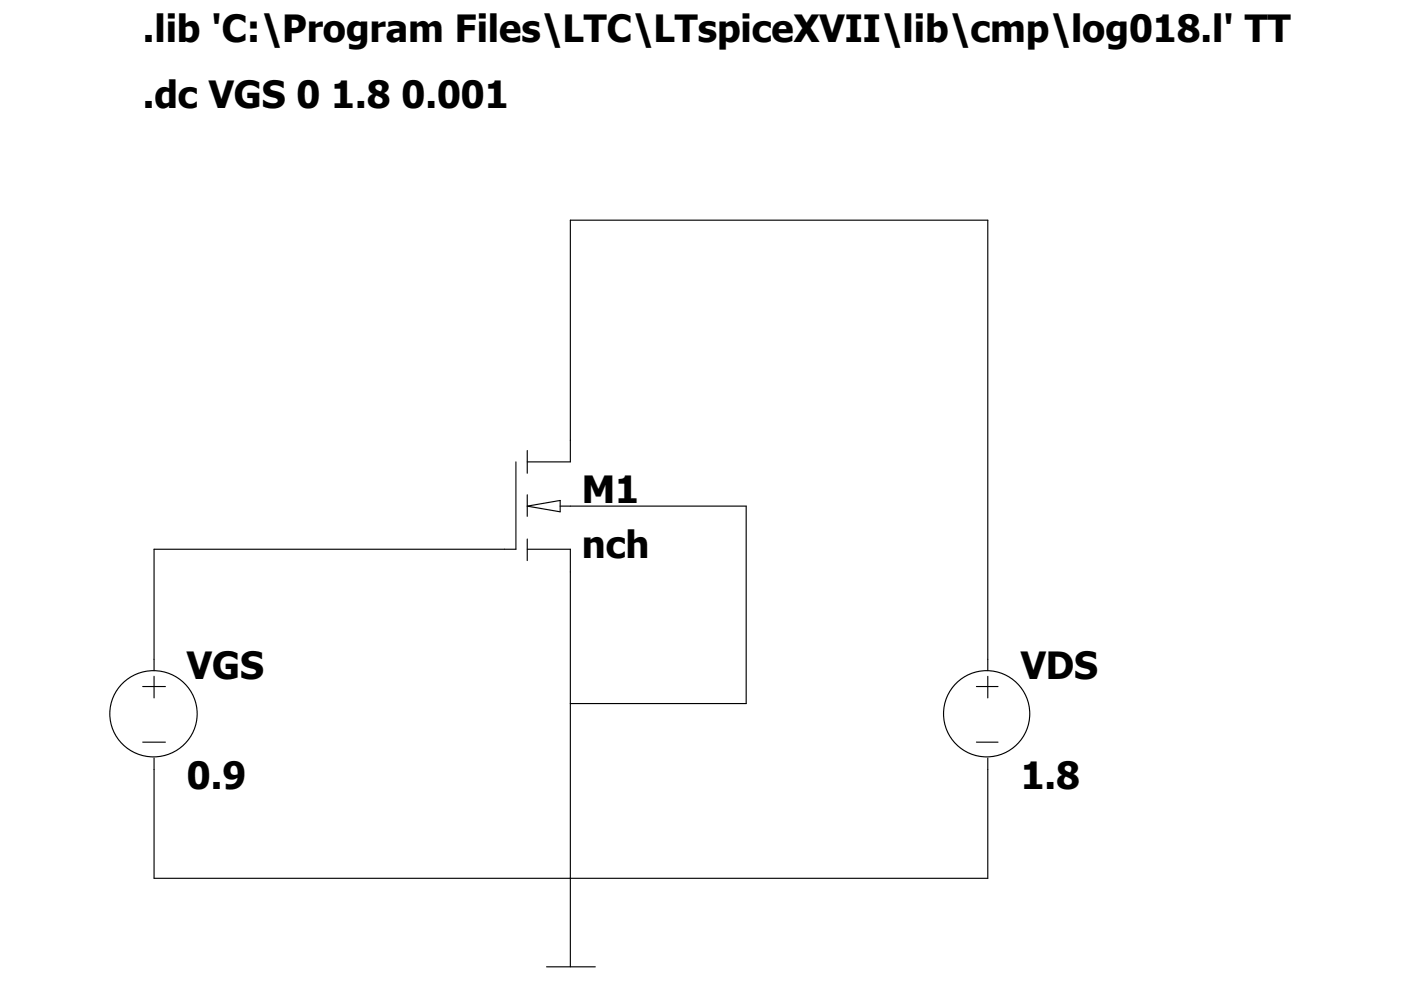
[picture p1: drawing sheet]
Version 4
SHEET 1 880 740
WIRE 256 128 -48 128
WIRE -48 288 -48 128
WIRE 80 336 -48 336
WIRE -96 368 -352 368
WIRE -352 448 -352 368
WIRE 256 448 256 128
WIRE -48 480 -48 384
WIRE 80 480 80 336
WIRE 80 480 -48 480
WIRE -352 608 -352 528
WIRE -48 608 -48 480
WIRE -48 608 -352 608
WIRE 256 608 256 528
WIRE 256 608 -48 608
WIRE -48 672 -48 608
FLAG -48 672 0
SYMBOL nmos4 -96 288 R0
SYMATTR InstName M1
SYMATTR Value nch
SYMATTR Value2 l=1u w=3u
SYMBOL voltage -352 432 R0
SYMATTR InstName VGS
SYMATTR Value 0.9
SYMBOL voltage 256 432 R0
WINDOW 123 0 0 Left 0
WINDOW 39 0 0 Left 0
SYMATTR InstName VDD
SYMATTR Value 1.8
TEXT -360 -16 Left 2 !.lib 'C:\\Program Files\\LTC\\LTspiceXVII\\lib\\cmp\\log018.l' TT
TEXT -360 32 Left 2 !.dc VGS 0 1.8 0.001
